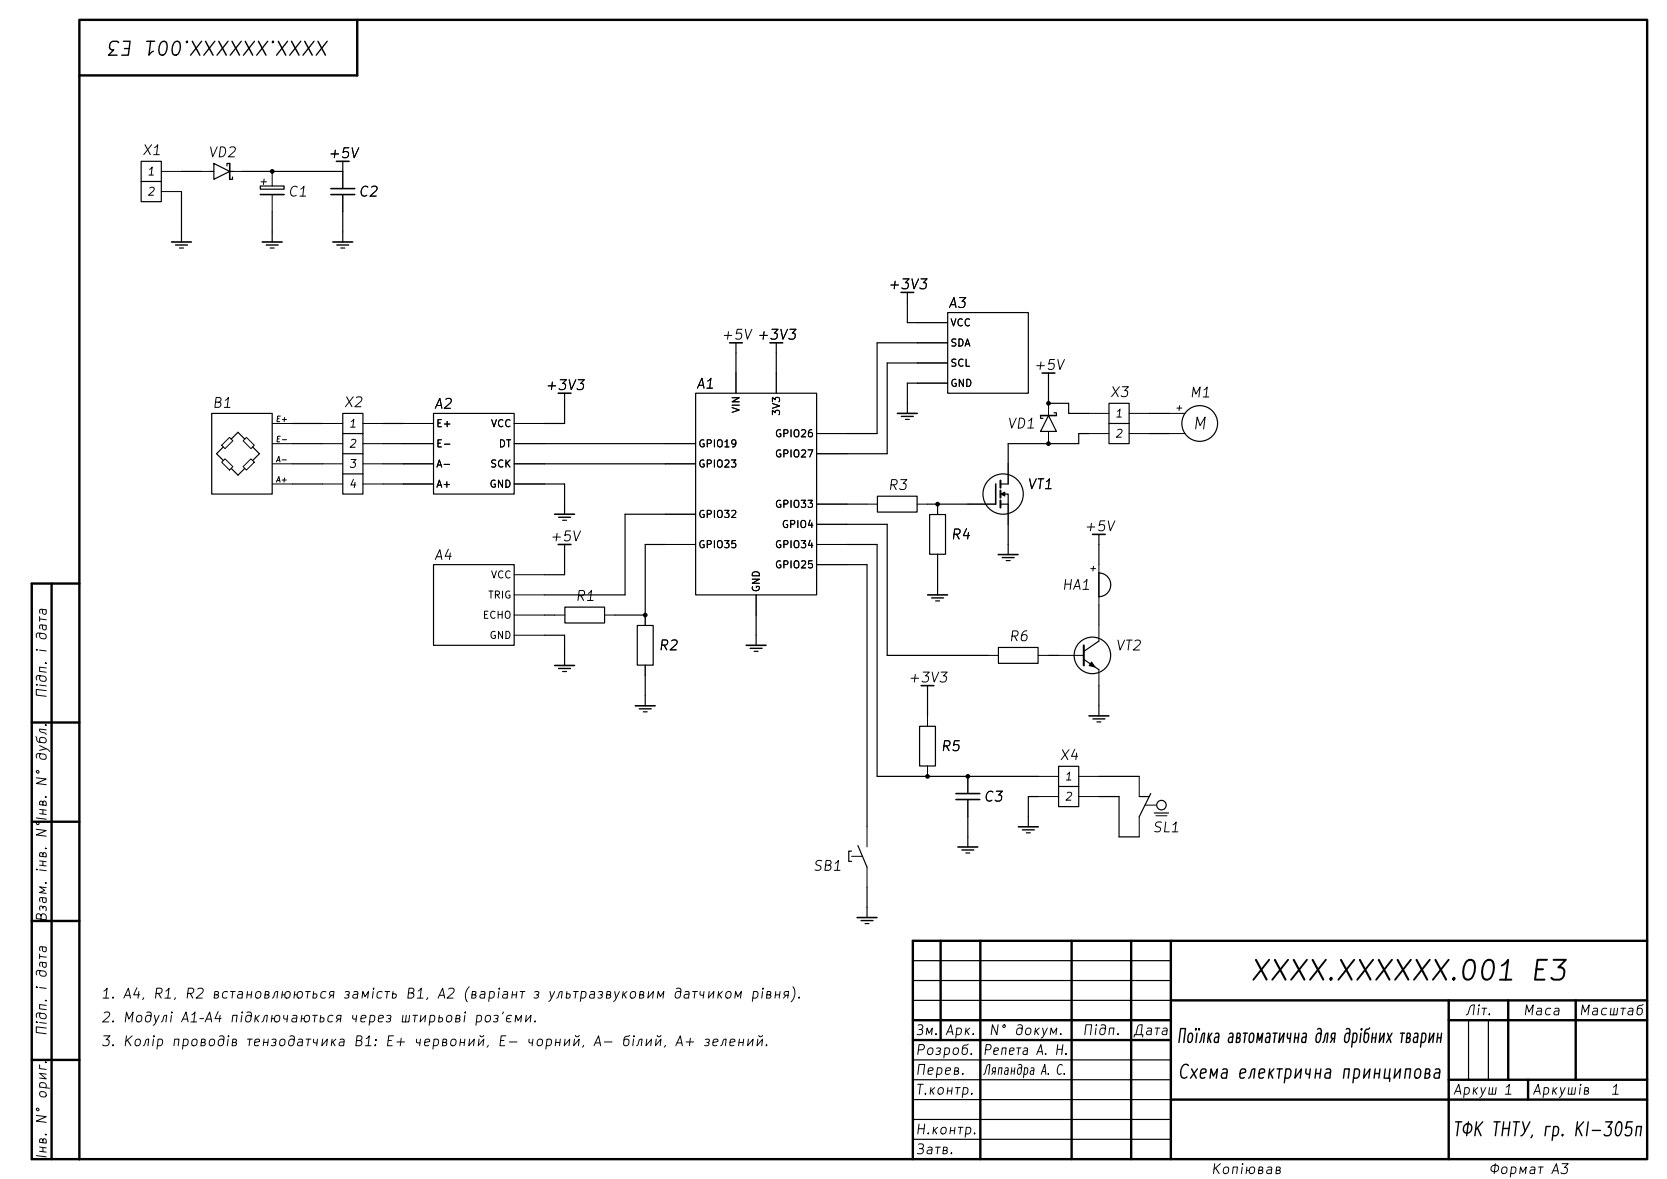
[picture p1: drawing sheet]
<svg xmlns="http://www.w3.org/2000/svg" width="420mm" height="297mm" viewBox="0 0 420 297" stroke-linecap="round" stroke-linejoin="round" font-family="sans-serif">
<g fill="none" stroke="#000" stroke-width=".6">
<path d="M20 5h395v287h-395zM90 5v14h-70M13 147v145M20 147h-12v145h12M8 182h12M8 207h12M8 232h12M237 237v25M247 237v55M270 237v55M285 237v55M295 237v55"/>
<path d="M415 237h-185v55M230 257h65M295 252h120M365 257h50M365 252v40M380 252v20M397 252v20M8 267h12M230 262h65M295 277h120M365 272h50M385 272v5"/>
</g>
<g fill="none" stroke="#000" stroke-width=".3">
<path d="M35.6 40.6h5v10.2h-5zM35.6 45.7h5M45.7 48.3v12.7M45.7 43.2h5.1M52.9 43.2h1M53.9 41.2l4 2-4 2zM57.9 41.2h-.7v.6M57.9 43.2h1M58.6 44.6v.6h-.7M65.6 46.9h6v.8h-6zM68.6 53.3v7.7M86.4 40.6v2.6h-25.4"/>
<path d="M86.4 53.3v7.7M45.2 62.5h1M68.1 62.5h1M85.9 62.5h1M228.6 73.7v7.6h2.5M238.8 78.7h20.3v20.4h-20.3zM142.2 99.1v7.6h-5M175.3 99.1h30.4v50.8h-30.4zM185.4 86.4v7.6M195.6 86.4v7.6M231.1 96.5h-2.5v7.6M231.1 86.4h-10.1v22.8h-7.6"/>
<path d="M231.1 91.4h-7.6v22.9h-10.1M264.2 94v7.6h5v2.5h5.1M53.3 104.1h15.3v20.4h-15.3zM56.3 112.6l-1.7 1.7 1.7 1.7M58.2 110.6l1.8-1.7 1.7 1.7M58.2 118l1.8 1.7 1.7-1.7M63.6 112.6l1.8 1.7-1.8 1.7M73.7 106.7h7.6M73.7 111.8h7.6M73.7 116.8h7.6M86.4 104.1h5v20.4h-5zM86.4 109.2h5"/>
<path d="M86.4 114.3h5M86.4 119.4h5M96.5 106.7h5.1M96.5 111.8h5.1M96.5 116.8h5.1M109.2 104.1h20.3v20.4h-20.3zM137.2 111.8h30.4M137.2 116.8h30.4M228.1 105.7h1M262.2 104.7v.7h.6M264.2 104.7l2 4h-4zM265.6 104h.6v.7"/>
<path d="M274.3 109.2h-2.5v2.6h-17.8v5M279.4 101.6h5.1v10.2h-5.1zM279.4 106.7h5.1M289.6 109.2h5M289.6 104.1h5M73.7 121.9h7.6M96.5 121.9h5.1M137.2 121.9h5v7.6M141.7 131.1h1M142.2 137.2v7.6h-5M167.6 137.2h-5v17.7h-7.7M167.6 129.5h-10.1v20.4h-20.3"/>
<path d="M213.4 127h5M213.4 132.1h10.1v33h25.4M213.4 137.2h7.6v58.4h40.6M221.1 125h10v4h-10zM233.7 127h10.1M234.2 129.6h4v10h-4zM252.1 124.5h1.9v2.5h-1.9M252.1 121.9h1.9M254 132.1v7.6M276.9 134.6v7.6M109.2 142.2h20.3v20.4h-20.3zM137.2 154.9h2.5"/>
<path d="M142.3 152.9h10v4h-10zM160.6 157.6h4v10h-4zM190.5 154.9v7.7M213.4 142.2h5v66.1M235.7 151.4h1M236.2 142.2v7.7M253.5 141.2h1M276.9 144.3a3 3 0 0 1 3 3 3 3 0 0 1-3 3M276.9 152.4v5.1M137.2 160h5v7.6M141.7 169.2h1M162.1 179.3h1"/>
<path d="M162.6 170.2v7.6M190 164.1h1M233.7 172.7v7.6M251.5 163.1h10v4h-10zM264.2 165.1h2.5M273 166.1l3.9 2.6M276.9 172.7v7.6M276.9 161.5l-3.9 2.6M231.7 183h4v10h-4zM266.7 193h5.1v10.2h-5.1zM266.7 198.1h5.1M276.4 181.9h1"/>
<path d="M276.9 195.6h10.1M289.9 199.9l-2.9 5.8M214.5 214.4h-.7v2.6h.7M216.1 213l2.3 5.4M243.3 214.9h1M243.8 205.7v7.7M258.6 209.8h1M261.6 200.7h-2.5v7.6M276.9 200.7h5v10.1h5.1M287 200.7h2.5M290.8 204.8h3.6M217.9 232.7h1"/>
<path d="M218.4 223.5v7.6M230 252h65M230 247h65M230 242h65M370 257v15M375 257v15M230 277h65M230 272h65M230 267h65M230 287h65M230 282h65"/>
<circle cx="302.3" cy="106.7" r="4.5"/>
<circle cx="252.7" cy="124.5" r="5.1"/>
<circle cx="275.2" cy="165.1" r="4.6"/>
<circle cx="292.6" cy="202.8" r="1.2"/>
</g>
<g fill="none" stroke="#000" stroke-width=".4">
<path d="M57.9 41.2v4M65.6 49h6M83.4 49h6M83.4 47.5h6M84.8 40.6h3.2M43.2 61h5M66.1 61h5M83.9 61h5M227 73.7h3.2M140.6 99.1h3.2M183.8 86.4h3.2M194 86.4h3.2"/>
<path d="M262.6 94h3.2M226.1 104.1h5M262.2 104.7h4M139.7 129.5h5M140.6 137.2h3.2M250.9 121.9v5.1M251.5 139.7h5M275.3 134.6h3.2M233.7 149.9h5M276.9 144.3v6M139.7 167.6h5M160.1 177.8h5"/>
<path d="M188 162.6h5M232.1 172.7h3.2M240.8 199.9h6M274.4 180.3h5M240.8 201.4h6M241.3 213.4h5M256.6 208.3h5M215.9 231.1h5"/>
</g>
<g fill="none" stroke="#000" stroke-width=".25">
<path d="M40.6 43.2h5.1M40.6 48.3h5.1M50.8 43.2h2.1M58.9 43.2h2.1M68.6 43.2v3.7M68.6 49v4.3M86.4 43.2v4.3M86.4 49v4.3M185.4 94v5.1M195.6 94v5.1M231.1 96.5h7.7M231.1 91.4h7.7"/>
<path d="M231.1 86.4h7.7M231.1 81.3h7.7M55.8 116.4l.9-.8 2 2-.9 .8zM57.8 110.2l.9 .8-2 2-.9-.8zM62.1 110.2l2 2-.9 .8-2-2zM63.2 115.6l.9 .8-2 2-.9-.8zM68.6 106.7h5.1M68.6 111.8h5.1M68.6 116.8h5.1M81.3 106.7h5.1M81.3 111.8h5.1M81.3 116.8h5.1"/>
<path d="M91.4 106.7h5.1M91.4 111.8h5.1M91.4 116.8h5.1M101.6 106.7h7.6M101.6 111.8h7.6M101.6 116.8h7.6M129.5 106.7h7.7M129.5 111.8h7.7M129.5 116.8h7.7M167.6 111.8h7.7M167.6 116.8h7.7M205.7 109.2h7.7"/>
<path d="M205.7 114.3h7.7M254 116.8v5.1M264.2 101.6v3.1M264.2 108.7v3.1M274.3 109.2h5.1M274.3 104.1h5.1M284.5 109.2h5.1M284.5 104.1h5.1M294.6 109.2h3.9M294.6 104.1h3.9M68.6 121.9h5.1M81.3 121.9h5.1"/>
<path d="M91.4 121.9h5.1M101.6 121.9h7.6M129.5 121.9h7.7M167.6 129.5h7.7M167.6 137.2h7.7M205.7 127h7.7M205.7 132.1h7.7M205.7 137.2h7.7M218.4 127h2.7M231.1 127h2.6M236.2 127v2.6M236.2 139.6v2.6"/>
<path d="M243.8 127h7.1M254 127v5.1M129.5 154.9h7.7M129.5 149.9h7.7M129.5 144.8h7.7M139.7 154.9h2.6M152.3 154.9h2.6M162.6 154.9v2.7M190.5 149.9v5M205.7 142.2h7.7M276.9 142.2v2.1M276.9 150.3v2.1"/>
<path d="M276.9 157.5v4M129.5 160h7.7M162.6 167.6v2.6M248.9 165.1h2.6M261.5 165.1h2.7M266.7 165.1h6.3M276.9 168.7v4M233.7 180.3v2.7M233.7 193v2.6M243.8 195.6v4.3M261.6 195.6h5.1M271.8 195.6h5.1"/>
<path d="M287 195.6v5.1M218.4 208.3v5.1M218.4 218.4v5.1M243.8 201.4v4.3M261.6 200.7h5.1M271.8 200.7h5.1M287 205.7v5.1M291.2 205.5h2.8"/>
</g>
<g fill="none" stroke="#000" stroke-width=".35">
<path d="M44.2 61.7h3M67.1 61.7h3M84.9 61.7h3M227.1 104.9h3M140.7 130.3h3M234.7 150.6h3M252.5 140.5h3M140.7 168.4h3M161.1 178.6h3M189 163.3h3M275.4 181.1h3M242.3 214.1h3"/>
<path d="M257.6 209h3M216.9 231.9h3"/>
</g>
<path d="M252.1 121.1v1.8M252.1 123.6v1.8M252.1 126.1v1.8M273 162.6v5" fill="none" stroke="#000" stroke-width=".5"/>
<path d="M252.2 124.5l1-.5v1zM275 166.8l.9 1.2-1.5-.3z" fill="#000" stroke="#000" stroke-width=".25"/>
<path d="M217.3 215.7h-3.5M288.5 202.8h2.9" fill="none" stroke="#000" stroke-width=".25" stroke-dasharray="2.7 1"/>
<g fill="#000">
<circle cx="68.6" cy="43.2" r=".6"/>
<circle cx="264.2" cy="111.8" r=".6"/>
<circle cx="264.2" cy="101.6" r=".6"/>
<circle cx="236.2" cy="127" r=".6"/>
<circle cx="162.6" cy="154.9" r=".6"/>
<circle cx="233.7" cy="195.6" r=".6"/>
<circle cx="243.8" cy="195.6" r=".6"/>
</g>
<text font-size="5" x="314.4" y="248.3">ХХХХ.ХХХХХХ.001 Е3</text>
<g font-size="3.5">
<text x="83.4" y="9.3" transform="rotate(-180 83.4 9.3)">ХХХХ.ХХХХХХ.001 Е3</text>
<text x="296.2" y="263.7">Поїлка автоматична для дрібних тварин</text>
<text x="296.3" y="272.7">Схема електрична принципова</text>
<text x="365.6" y="287.2">ТФК ТНТУ, гр. КІ-305п</text>
</g>
<text font-size="3" x="300.1" y="109">M</text>
<g font-size="2.5">
<text x="35.5" y="39.7">X1</text>
<text x="52.2" y="40.3">VD2</text>
<text x="82.3" y="40.5">+5V</text>
<text x="72.2" y="50.2">C1</text>
<text x="90" y="50.2">C2</text>
<text x="223.4" y="73.5">+3V3</text>
<text x="238.6" y="78.2">A3</text>
<text x="181.4" y="86.2">+5V +3V3</text>
<text x="190.4" y="86.2">+3V3</text>
<text x="260.1" y="93.8">+5V</text>
<text x="137" y="98.9">+3V3</text>
<text x="175.1" y="98.5">A1</text>
<text x="279.4" y="100.7">X3</text>
<text x="299.4" y="100.8">M1</text>
<text x="53.2" y="103.4">B1</text>
<text x="86.3" y="103.2">X2</text>
<text x="109.1" y="103.6">A2</text>
<text x="253.5" y="108.6">VD1</text>
<text x="223.4" y="124.1">R3</text>
<text x="258.5" y="123.9">VT1</text>
<text x="138.2" y="137">+5V</text>
<text x="239.3" y="136.5">R4</text>
<text x="272.8" y="134.5">+5V</text>
<text x="109.1" y="141.7">A4</text>
<text x="267.3" y="149.2">HA1</text>
<text x="144.7" y="152">R1</text>
<text x="12.4" y="164.9" transform="rotate(-90 12.4 164.9)">і дата</text>
<text x="165.6" y="164.5">R2</text>
<text x="253.9" y="162.2">R6</text>
<text x="280.8" y="164.5">VT2</text>
<text x="228.5" y="172.6">+3V3</text>
<text x="12.4" y="176.3" transform="rotate(-90 12.4 176.3)">Підп.</text>
<text x="236.7" y="189.9">R5</text>
<text x="266.7" y="192.1">X4</text>
<text x="12.4" y="198.6" transform="rotate(-90 12.4 198.6)">N° дубл.</text>
<text x="247.5" y="202.6">C3</text>
<text x="12.4" y="211.6" transform="rotate(-90 12.4 211.6)">N°Інв.</text>
<text x="290.1" y="210.3">SL1</text>
<text x="12.4" y="220.3" transform="rotate(-90 12.4 220.3)">інв.</text>
<text x="204.5" y="220">SB1</text>
<text x="12.4" y="232.7" transform="rotate(-90 12.4 232.7)">Взам.</text>
<text x="12.4" y="249.9" transform="rotate(-90 12.4 249.9)">і дата</text>
<text x="25.1" y="252.2">1.</text>
<text x="30.6" y="252.2">A4,</text>
<text x="38.2" y="252.2">R1,</text>
<text x="46.2" y="252.2">R2 встановлюються замість B1,</text>
<text x="109.8" y="252.2">A2 (варіант з ультразвуковим датчиком рівня).</text>
<text x="368.8" y="256.4">Літ.</text>
<text x="383.4" y="256.4">Маса</text>
<text x="397.5" y="256.4">Масштаб</text>
<text x="12.4" y="261.3" transform="rotate(-90 12.4 261.3)">Підп.</text>
<text x="25.1" y="258.2">2.</text>
<text x="30.6" y="258.2">Модулі A1–A4 підключаються через штирьові роз'єми.</text>
<text x="230.3" y="261.4">Зм.</text>
<text x="237.8" y="261.4">Арк.</text>
<text x="248.8" y="261.4">N° докум.</text>
<text x="272.4" y="261.4">Підп.</text>
<text x="285.1" y="261.4">Дата</text>
<text x="25.1" y="264.2">3.</text>
<text x="30.6" y="264.2">Колір проводів тензодатчика B1: E+ червоний,</text>
<text x="125" y="264.2">E-</text>
<text x="132.3" y="264.2">чорний,</text>
<text x="149.1" y="264.2">A-</text>
<text x="156.2" y="264.2">білий,</text>
<text x="169.7" y="264.2">A+ зелений.</text>
<text x="230.3" y="266.4">Розроб.</text>
<text x="247.3" y="266.4">Репета А. Н.</text>
<text x="230.3" y="271.4">Перев.</text>
<text x="247.4" y="271.4">Ляпандра А. С.</text>
<text x="230.3" y="276.4">Т.контр.</text>
<text x="365.8" y="276.4">Аркуш 1</text>
<text x="385.8" y="276.4">Аркушів</text>
<text x="405.4" y="276.4">1</text>
<text x="12.4" y="283.7" transform="rotate(-90 12.4 283.7)">N° ориг.</text>
<text x="230.3" y="286.4">Н.контр.</text>
<text x="12.4" y="292.4" transform="rotate(-90 12.4 292.4)">Інв.</text>
<text x="230.3" y="291.4">Затв.</text>
<text x="304.8" y="296.4">Копіював</text>
<text x="374.8" y="296.4">Формат A3</text>
</g>
<g font-size="2">
<text x="36.9" y="44.7">1</text>
<text x="36.9" y="49.8">2</text>
<text x="280.7" y="105.7">1</text>
<text x="87.7" y="108.2">1</text>
<text x="87.7" y="113.3">2</text>
<text x="280.7" y="110.7">2</text>
<text x="87.7" y="118.4">3</text>
<text x="87.7" y="123.4">4</text>
<text x="268" y="197.1">1</text>
<text x="268" y="202.2">2</text>
</g>
<g font-size="1.8">
<text x="65" y="47">+</text>
<text x="239.3" y="82.6">VCC</text>
<text x="239.3" y="87.7">SDA</text>
<text x="239.3" y="92.8">SCL</text>
<text x="239.3" y="97.9">GND</text>
<text x="186.8" y="104.2" transform="rotate(-90 186.8 104.2)">VIN</text>
<text x="196.9" y="104.9" transform="rotate(-90 196.9 104.9)">3V3</text>
<text x="109.7" y="108">E+</text>
<text x="109.7" y="113.1">E-</text>
<text x="123.5" y="108">VCC</text>
<text x="125.5" y="113.1">DT</text>
<text x="175.8" y="113.1">GPIO19</text>
<text x="195.1" y="110.6">GPIO26</text>
<text x="109.7" y="118.2">A-</text>
<text x="123.3" y="118.2">SCK</text>
<text x="175.8" y="118.2">GPIO23</text>
<text x="195.1" y="115.7">GPIO27</text>
<text x="109.7" y="123.3">A+</text>
<text x="123.2" y="123.3">GND</text>
<text x="175.8" y="130.9">GPIO32</text>
<text x="195.1" y="128.4">GPIO33</text>
<text x="196.8" y="133.4">GPIO4</text>
<text x="175.8" y="138.5">GPIO35</text>
<text x="195.1" y="143.6">GPIO25</text>
<text x="195.1" y="138.5">GPIO34</text>
<text x="123.5" y="146.1">VCC</text>
<text x="191.9" y="149.3" transform="rotate(-90 191.9 149.3)">GND</text>
<text x="122.8" y="151.2">TRIG</text>
<text x="121.5" y="156.3">ECHO</text>
<text x="123.2" y="161.4">GND</text>
</g>
<g font-size="1.6">
<text x="295.8" y="103.9">+</text>
<text x="274.1" y="144.3">+</text>
</g>
<g font-size="1.4">
<text x="69.3" y="106.6">E+</text>
<text x="69.3" y="111.7">E-</text>
<text x="69.3" y="116.8">A-</text>
<text x="69.3" y="121.9">A+</text>
</g>
</svg>
